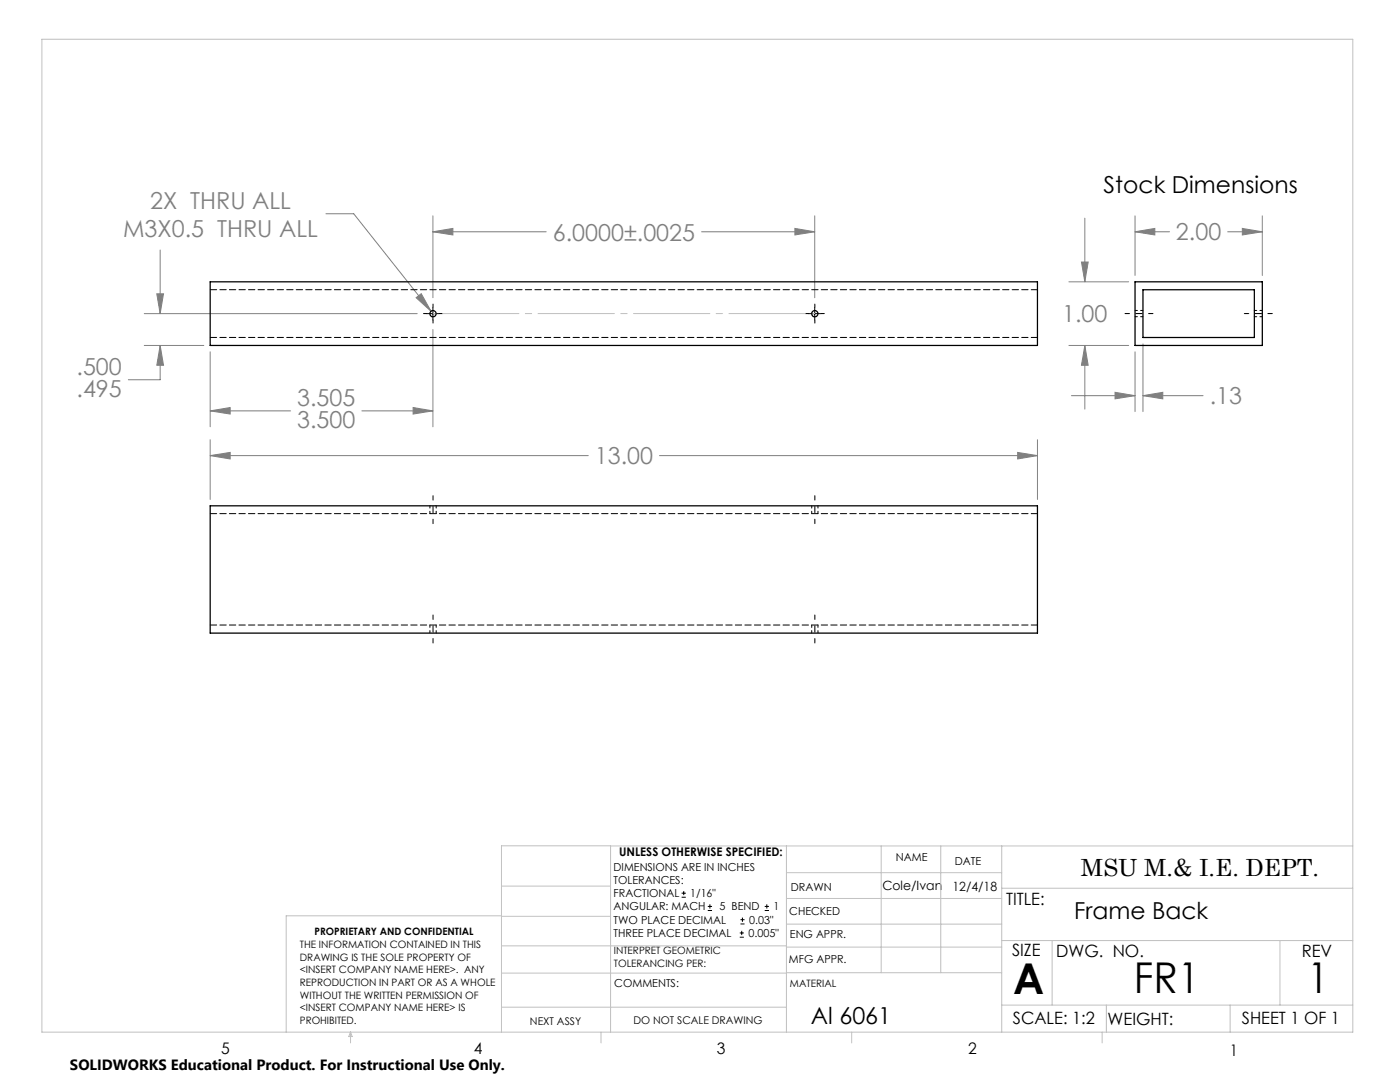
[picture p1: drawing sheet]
<svg xmlns="http://www.w3.org/2000/svg" width="279mm" height="216mm" viewBox="0 0 279 216" stroke-linecap="round" stroke-linejoin="round" font-family="sans-serif">
<g fill="none" stroke="#000" stroke-width=".2">
<path d="M85.1 62.6h2.6M86.4 61.3v2.6M161.3 62.6h2.6M162.6 61.3v2.6M136 179h.9M136 178.2h.9M136.5 177.8v.8M141.3 181.7h.8M141.3 180.9h.8M141.7 180.4v.9M147.6 187h.8M147.6 186.2h.8"/>
<path d="M147.8 184.4h.8M147.8 183.5h.8M148 185.7v.9M148.2 183.1v.8M152.6 181.7h.9M152.6 180.9h.9M153 180.4v.9"/>
</g>
<g fill="none" stroke="#808080" stroke-width=".2">
<path d="M31.3 58.6h1.3l-.6 4zM32 49.9v12.7M65.1 42.7h5.5l15.4 19.4M83 59.4l1.1-.8 1.9 3.5zM86.4 46.2l4-.6v1.3zM86.4 43.1v16.3M86.4 46.2h22.6M140 46.2h22.6M158.6 45.6l4 .6-4 .7zM162.6 43.1v16.3M213.3 56.2h11.9M215.8 52.3h1.4l-.7 3.9z"/>
<path d="M216.5 43.5v12.7M226.5 46.2l4-.6v1.3zM226.5 46.2h6.9M226.5 43.1v11.9M245 46.2h6.9M247.9 45.6l4 .6-4 .7zM251.9 43.1v11.9M28.8 62.6h54.5M28.8 68.9h11.9M32 68.9l.6 4h-1.3zM32 68.9v6.9h-6.4M41.9 70.2v15"/>
<path d="M86.4 65.8v19.4M213.3 68.9h11.9M213.8 79h12.7M216.5 68.9l.7 4h-1.4zM216.5 68.9v12.7M222.5 78.3l4 .7-4 .6zM226.5 70.2v11.9M228.1 79l4-.7v1.3zM228.1 68.6v13.5M228.1 79h12M41.9 82l4-.7v1.3zM41.9 90.9l4-.6v1.3z"/>
<path d="M41.9 87.7v12M41.9 82h16.1M41.9 90.9h75.5M72.2 82h14.2M82.4 81.3l4 .7-4 .6zM131.6 90.9h75.4M203.1 90.3l3.9 .6-3.9 .7zM207 87.7v12"/>
</g>
<path d="M85.2 62.6h-.7M86.4 61.3v-.6M86.4 63.8v.7M87.7 62.6h.6M161.4 62.6h-.7M162.6 61.3v-.6M162.6 63.8v.7M163.9 62.6h.6" fill="none" stroke="#000" stroke-width=".2" stroke-dasharray="15.2 1.3 1.3 1.3"/>
<path d="M224.5 62.6h5.6M248.3 62.6h5.6M86.4 104.5v-5.6M162.6 104.5v-5.6M86.4 128.3v-5.6M162.6 128.3v-5.6" fill="none" stroke="#000" stroke-width=".2" stroke-dasharray="15.2 1.3 1.3 1.3" stroke-dashoffset="14.4"/>
<path d="M86.4 62.6h76.2" fill="none" stroke="#c0c0c0" stroke-width=".2" stroke-dasharray="15.2 1.3 1.3 1.3" stroke-dashoffset="-1.9"/>
<g fill="none" stroke="#c0c0c0" stroke-width=".2">
<path d="M8.4 7.8h261.6v198.2h-261.6zM100.1 176.8h21.7M121.8 168.8v37.2M157 168.8v37.2M157 179.3h42.9M157 174.1h42.9M175.9 168.8v25.3M187.7 168.8v25.3M199.9 177.2h70.1M199.9 168.8v37.2M270 168.8h-169.9v37.2M100.1 194.2h56.9"/>
<path d="M100.1 188.7h56.9M100.1 182.8h21.7M100.1 182.7h-43v23.3M157 194.1h42.9M157 184.4h42.9M157 189h42.9M199.9 187.7h70.1M210 187.7v12.9M255.4 187.7v12.9M70 206v2.1M70 206l.3 .8h-.7zM100.1 201h56.9"/>
<path d="M119.9 206v2.1M170 206v2.1M199.9 200.6h70.1M220 206v2.1M220.8 200.6v5.4M245.5 200.6v5.4"/>
</g>
<path d="M83 59.4l3 2.7-1.9-3.5zM31.3 58.6h1.3l-.6 4zM32 68.9l.6 4h-1.3zM86.4 46.2l4-.6v1.3zM158.6 45.6l4 .6-4 .7zM41.9 82l4-.7v1.3zM82.4 81.3l4 .7-4 .6zM203.1 90.3l3.9 .6-3.9 .7zM41.9 90.9l4-.6v1.3zM222.5 78.3l4 .7-4 .6zM228.1 79l4-.7v1.3zM215.8 52.3h1.4l-.7 3.9zM216.5 68.9l.7 4h-1.4zM247.9 45.6l4 .6-4 .7zM226.5 46.2l4-.6v1.3z" fill="#808080"/>
<g fill="none" stroke="#000" stroke-width=".25">
<path d="M41.9 56.2h165.1v12.7h-165.1zM226.5 56.2h25.4v12.7h-25.4zM228.1 57.8h22.2v9.5h-22.2zM41.9 100.9h165.1v25.4h-165.1z"/>
<circle cx="86.4" cy="62.6" r=".63"/>
<circle cx="162.6" cy="62.6" r=".63"/>
</g>
<path d="M207.1 57.8h-165.1M207.1 67.3h-165.1M207.1 102.5h-165.1M207.1 124.7h-165.1" fill="none" stroke="#000" stroke-width=".2" stroke-dasharray="1.3 .6"/>
<path d="M226.5 63.2h1.6M228.1 61.9h-1.6M250.3 63.2h1.6M251.9 61.9h-1.6M85.8 100.9v1.6M87 102.5v-1.6M162 100.9v1.6M163.2 102.5v-1.6M85.8 124.7v1.6M87 126.3v-1.6M162 124.7v1.6M163.2 126.3v-1.6" fill="none" stroke="#000" stroke-width=".2" stroke-dasharray="1.3 .6" stroke-dashoffset=".8"/>
<g font-size="8.5">
<text x="202.2" y="198.3">A</text>
<text x="226.3" y="198.1">FR1</text>
<text x="260.9" y="198.1">1</text>
</g>
<g font-size="4.7" fill="#808080">
<text x="30" y="41.6">2X THRU ALL</text>
<text x="24.6" y="47.2">M3X0.5 THRU ALL</text>
<text x="110.3" y="48">6.0000±.0025</text>
<text x="234.7" y="48">2.00</text>
<text x="212" y="64.3">1.00</text>
<text x="15.3" y="74.7">.500</text>
<text x="15.3" y="79.3">.495</text>
<text x="59.3" y="80.9">3.505</text>
<text x="241.4" y="80.7">.13</text>
<text x="59.3" y="85.5">3.500</text>
<text x="118.7" y="92.7">13.00</text>
</g>
<g font-size="4.7">
<text x="220.3" y="38.5">Stock Dimensions</text>
<text x="215.7" y="174.7">MSU M.&amp; I.E. DEPT.</text>
<text x="214.4" y="183.4">Frame Back</text>
<text x="161.8" y="204.4">Al 6061</text>
</g>
<g font-size="3.4">
<text x="200.8" y="180.5">TITLE:</text>
<text x="202" y="190.8">SIZE</text>
<text x="210.8" y="190.9">DWG. NO.</text>
<text x="259.8" y="191">REV</text>
<text x="202.1" y="204.4">SCALE: 1:2</text>
<text x="221" y="204.5">WEIGHT:</text>
<text x="247.8" y="204.4">SHEET 1 OF 1</text>
</g>
<g font-size="3.2">
<text x="44.2" y="210.4">5</text>
<text x="94.6" y="210.3">4</text>
<text x="143.1" y="210.4">3</text>
<text x="193.2" y="210.3">2</text>
<text x="245.4" y="210.6">1</text>
</g>
<text font-size="3" x="14" y="213.5">SOLIDWORKS Educational Product. For Instructional Use Only.</text>
<g font-size="2.5">
<text x="176.1" y="177.7">Cole/Ivan</text>
<text x="190.1" y="177.8">12/4/18</text>
</g>
<text font-size="2.4" x="123.6" y="170.8">UNLESS OTHERWISE SPECIFIED:</text>
<g font-size="2.2">
<text x="122.5" y="173.7">DIMENSIONS ARE IN INCHES</text>
<text x="178.8" y="171.8">NAME</text>
<text x="190.6" y="172.5">DATE</text>
<text x="122.5" y="176.4">TOLERANCES:</text>
<text x="122.5" y="179">FRACTIONAL</text>
<text x="137.8" y="179">1/16&quot;</text>
<text x="157.8" y="177.8">DRAWN</text>
<text x="122.5" y="184.3">TWO PLACE DECIMAL</text>
<text x="122.5" y="181.7">ANGULAR: MACH</text>
<text x="143.6" y="181.7">5 BEND</text>
<text x="149.5" y="184.3">0.03&quot;</text>
<text x="154.4" y="181.7">1</text>
<text x="157.5" y="182.5">CHECKED</text>
<text x="122.5" y="187">THREE PLACE DECIMAL</text>
<text x="149.4" y="187">0.005&quot;</text>
<text x="157.6" y="187.2">ENG APPR.</text>
<text x="122.6" y="197">COMMENTS:</text>
<text x="157.4" y="192.2">MFG APPR.</text>
</g>
<g font-size="2.1">
<text x="105.8" y="204.5">NEXT ASSY</text>
<text x="126.4" y="204.3">DO NOT SCALE DRAWING</text>
</g>
<g font-size="2">
<text x="59.8" y="189.2">THE INFORMATION CONTAINED IN THIS</text>
<text x="59.8" y="191.7">DRAWING IS THE SOLE PROPERTY OF</text>
<text x="62.8" y="186.5">PROPRIETARY AND CONFIDENTIAL</text>
<text x="122.5" y="190.4">INTERPRET GEOMETRIC</text>
<text x="59.8" y="194.2">&lt;INSERT COMPANY NAME HERE&gt;. ANY</text>
<text x="59.8" y="196.8">REPRODUCTION IN PART OR AS A WHOLE</text>
<text x="122.5" y="192.9">TOLERANCING PER:</text>
<text x="157.7" y="197">MATERIAL</text>
<text x="59.8" y="199.3">WITHOUT THE WRITTEN PERMISSION OF</text>
<text x="59.8" y="201.8">&lt;INSERT COMPANY NAME HERE&gt; IS</text>
<text x="59.8" y="204.3">PROHIBITED.</text>
</g>
</svg>
